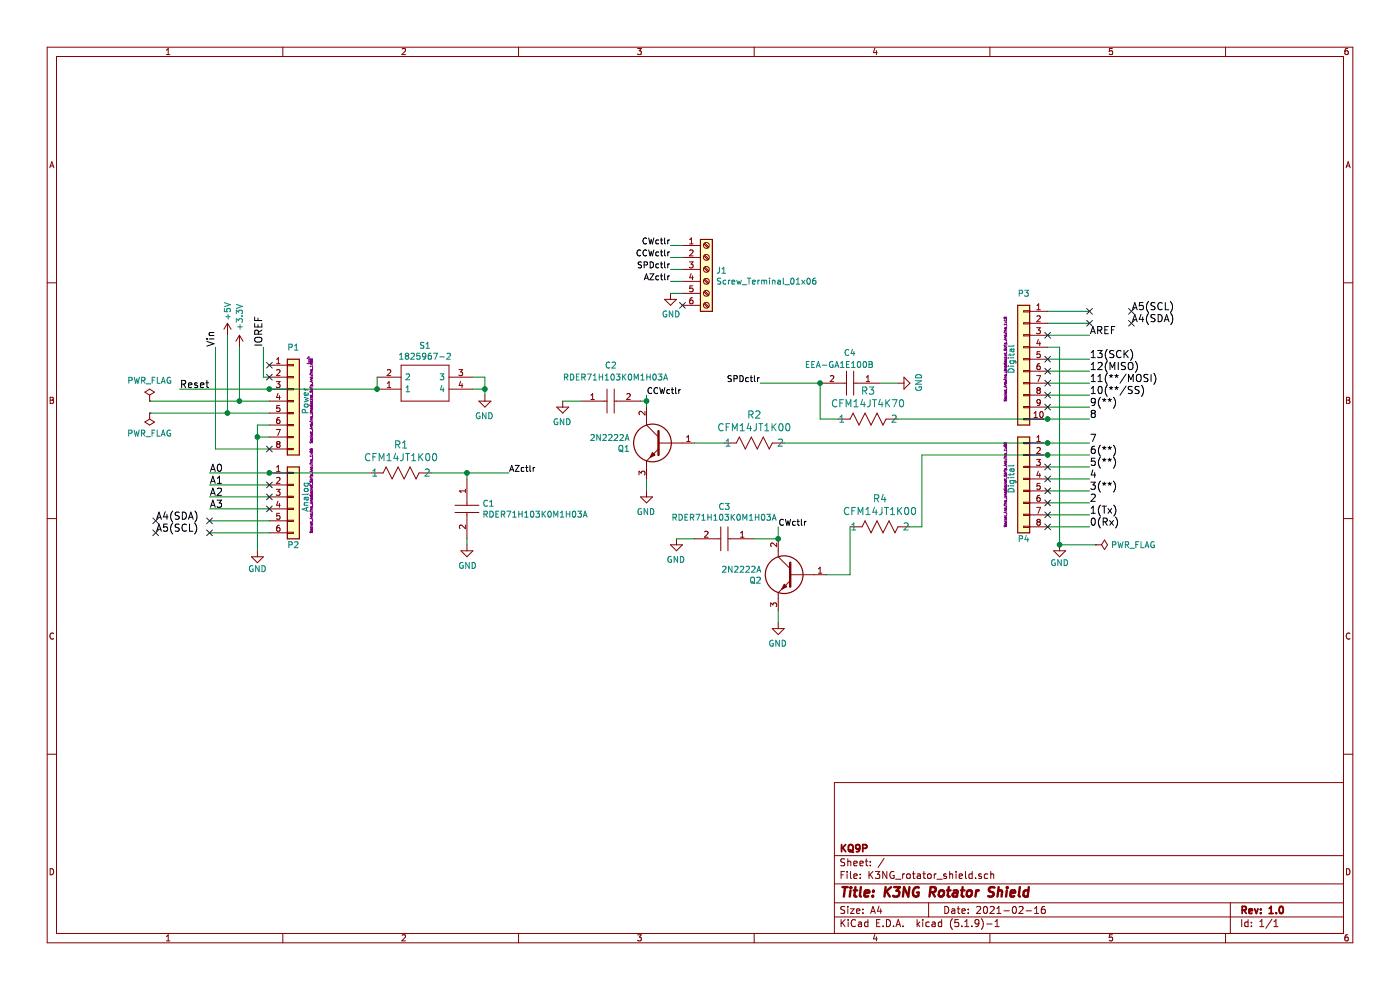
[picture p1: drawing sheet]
EESchema Schematic File Version 4
EELAYER 30 0
EELAYER END
$Descr A4 11693 8268
encoding utf-8
Sheet 1 1
Title "K3NG Rotator Shield"
Date "2021-02-16"
Rev "1.0"
Comp "KQ9P"
Comment1 ""
Comment2 ""
Comment3 ""
Comment4 ""
$EndDescr
Text Label 1800 2900 1    60   ~ 0
Vin
Text Label 2200 2900 1    60   ~ 0
IOREF
Text Label 1750 3950 0    60   ~ 0
A0
Text Label 1750 4050 0    60   ~ 0
A1
Text Label 1750 4150 0    60   ~ 0
A2
Text Label 1750 4250 0    60   ~ 0
A3
Text Label 1300 4350 0    60   ~ 0
A4(SDA)
Text Label 1300 4450 0    60   ~ 0
A5(SCL)
NoConn ~ 2250 3050
$Comp
L Connector_Generic:Conn_01x08 P1
U 1 1
P 2450 3350
F 0 "P1" H 2450 3800 50  0000 C CNN
F 1 "Power" V 2550 3350 50  0000 C CNN
F 2 "Socket_Arduino_Uno:Socket_Strip_Arduino_1x08" V 2600 3350 20  0000 C CNN
F 3 "" H 2450 3350 50  0000 C CNN
	1    2450 3350
	1    0    0    -1  
$EndComp
Text Label 1500 3250 0    60   ~ 0
Reset
$Comp
L power:+3.3V #PWR01
U 1 1
P 2000 2900
F 0 "#PWR01" H 2000 2750 50  0001 C CNN
F 1 "+3.3V" V 2000 3150 50  0000 C CNN
F 2 "" H 2000 2900 50  0000 C CNN
F 3 "" H 2000 2900 50  0000 C CNN
	1    2000 2900
	1    0    0    -1  
$EndComp
$Comp
L power:+5V #PWR02
U 1 1
P 1900 2800
F 0 "#PWR02" H 1900 2650 50  0001 C CNN
F 1 "+5V" V 1900 3000 50  0000 C CNN
F 2 "" H 1900 2800 50  0000 C CNN
F 3 "" H 1900 2800 50  0000 C CNN
	1    1900 2800
	1    0    0    -1  
$EndComp
$Comp
L power:GND #PWR03
U 1 1
P 2150 4600
F 0 "#PWR03" H 2150 4350 50  0001 C CNN
F 1 "GND" H 2150 4450 50  0000 C CNN
F 2 "" H 2150 4600 50  0000 C CNN
F 3 "" H 2150 4600 50  0000 C CNN
	1    2150 4600
	1    0    0    -1  
$EndComp
$Comp
L Connector_Generic:Conn_01x06 P2
U 1 1
P 2450 4150
F 0 "P2" H 2450 3750 50  0000 C CNN
F 1 "Analog" V 2550 4150 50  0000 C CNN
F 2 "Socket_Arduino_Uno:Socket_Strip_Arduino_1x06" V 2600 4200 20  0000 C CNN
F 3 "" H 2450 4150 50  0000 C CNN
	1    2450 4150
	1    0    0    -1  
$EndComp
Wire Wire Line
	2200 2900 2200 3150
Wire Wire Line
	2200 3150 2250 3150
Wire Wire Line
	2250 3350 2000 3350
Wire Wire Line
	2250 3450 1900 3450
Wire Wire Line
	2250 3750 1800 3750
Wire Wire Line
	2250 3550 2150 3550
Wire Wire Line
	2250 3650 2150 3650
Connection ~ 2150 3650
Wire Wire Line
	1800 3750 1800 2900
Wire Wire Line
	1900 3450 1900 2800
Wire Wire Line
	2000 3350 2000 2900
Wire Wire Line
	2250 3950 1750 3950
Wire Wire Line
	2250 4050 1750 4050
Wire Wire Line
	2250 4150 1750 4150
Wire Wire Line
	2250 4250 1750 4250
Wire Wire Line
	2250 4450 1750 4450
Wire Wire Line
	2150 3550 2150 3650
Wire Wire Line
	2150 3650 2150 4600
Wire Wire Line
	2250 3250 1500 3250
Text Notes 2550 3050 0    60   ~ 0
1
Wire Wire Line
	8850 2900 8850 4550
Wire Wire Line
	8750 2900 8850 2900
Wire Wire Line
	8750 3700 9100 3700
Wire Wire Line
	8750 3800 9100 3800
Wire Wire Line
	8750 3900 9100 3900
Wire Wire Line
	8750 4000 9100 4000
Wire Wire Line
	8750 4100 9100 4100
Wire Wire Line
	8750 4200 9100 4200
Wire Wire Line
	8750 4300 9100 4300
Wire Wire Line
	8750 4400 9100 4400
Wire Wire Line
	8750 2600 9100 2600
Wire Wire Line
	8750 2700 9100 2700
Wire Wire Line
	8750 3000 9100 3000
Wire Wire Line
	8750 3100 9100 3100
Wire Wire Line
	8750 3200 9100 3200
Wire Wire Line
	8750 3300 9100 3300
Wire Wire Line
	8750 3400 9100 3400
Wire Wire Line
	8750 3500 9100 3500
$Comp
L Connector_Generic:Conn_01x10 P3
U 1 1
P 8550 3000
F 0 "P3" H 8550 3550 50  0000 C CNN
F 1 "Digital" V 8650 3000 50  0000 C CNN
F 2 "Socket_Arduino_Uno:Socket_Strip_Arduino_1x10" V 8700 3000 20  0000 C CNN
F 3 "" H 8550 3000 50  0000 C CNN
	1    8550 3000
	-1   0    0    -1  
$EndComp
$Comp
L Connector_Generic:Conn_01x08 P4
U 1 1
P 8550 4000
F 0 "P4" H 8550 3500 50  0000 C CNN
F 1 "Digital" V 8650 4000 50  0000 C CNN
F 2 "Socket_Arduino_Uno:Socket_Strip_Arduino_1x08" V 8700 3950 20  0000 C CNN
F 3 "" H 8550 4000 50  0000 C CNN
	1    8550 4000
	-1   0    0    -1  
$EndComp
$Comp
L power:GND #PWR04
U 1 1
P 8850 4550
F 0 "#PWR04" H 8850 4300 50  0001 C CNN
F 1 "GND" H 8850 4400 50  0000 C CNN
F 2 "" H 8850 4550 50  0000 C CNN
F 3 "" H 8850 4550 50  0000 C CNN
	1    8850 4550
	1    0    0    -1  
$EndComp
Text Label 9450 2600 0    60   ~ 0
A5(SCL)
Text Label 9450 2700 0    60   ~ 0
A4(SDA)
Text Label 9100 2800 0    60   ~ 0
AREF
Text Label 9100 3000 0    60   ~ 0
13(SCK)
Text Label 9100 3100 0    60   ~ 0
12(MISO)
Text Label 9100 3200 0    60   ~ 0
11(**/MOSI)
Text Label 9100 3300 0    60   ~ 0
10(**/SS)
Text Label 9100 3400 0    60   ~ 0
9(**)
Text Label 9100 3500 0    60   ~ 0
8
Text Label 9100 3700 0    60   ~ 0
7
Text Label 9100 3800 0    60   ~ 0
6(**)
Text Label 9100 3900 0    60   ~ 0
5(**)
Text Label 9100 4000 0    60   ~ 0
4
Text Label 9100 4100 0    60   ~ 0
3(**)
Text Label 9100 4300 0    60   ~ 0
1(Tx)
Text Label 9100 4200 0    60   ~ 0
2
Text Label 9100 4400 0    60   ~ 0
0(Rx)
$Comp
L power:GND #PWR09
U 1 1
P 6500 5200
F 0 "#PWR09" H 6500 4950 50  0001 C CNN
F 1 "GND" H 6505 5027 50  0000 C CNN
F 2 "" H 6500 5200 50  0001 C CNN
F 3 "" H 6500 5200 50  0001 C CNN
	1    6500 5200
	-1   0    0    -1  
$EndComp
$Comp
L power:GND #PWR07
U 1 1
P 5400 4100
F 0 "#PWR07" H 5400 3850 50  0001 C CNN
F 1 "GND" H 5405 3927 50  0000 C CNN
F 2 "" H 5400 4100 50  0001 C CNN
F 3 "" H 5400 4100 50  0001 C CNN
	1    5400 4100
	-1   0    0    -1  
$EndComp
Wire Wire Line
	7100 4800 6900 4800
Wire Wire Line
	6500 5100 6500 5200
Wire Wire Line
	5400 4100 5400 4000
$Comp
L power:GND #PWR08
U 1 1
P 5650 4500
F 0 "#PWR08" H 5650 4250 50  0001 C CNN
F 1 "GND" H 5655 4327 50  0000 C CNN
F 2 "" H 5650 4500 50  0001 C CNN
F 3 "" H 5650 4500 50  0001 C CNN
	1    5650 4500
	-1   0    0    -1  
$EndComp
$Comp
L power:GND #PWR06
U 1 1
P 4700 3350
F 0 "#PWR06" H 4700 3100 50  0001 C CNN
F 1 "GND" H 4705 3177 50  0000 C CNN
F 2 "" H 4700 3350 50  0001 C CNN
F 3 "" H 4700 3350 50  0001 C CNN
	1    4700 3350
	-1   0    0    -1  
$EndComp
$Comp
L power:GND #PWR05
U 1 1
P 3900 4550
F 0 "#PWR05" H 3900 4300 50  0001 C CNN
F 1 "GND" H 3905 4377 50  0000 C CNN
F 2 "" H 3900 4550 50  0001 C CNN
F 3 "" H 3900 4550 50  0001 C CNN
	1    3900 4550
	1    0    0    -1  
$EndComp
Text Label 4250 3950 0    50   ~ 0
AZctlr
$Comp
L power:GND #PWR010
U 1 1
P 7500 3200
F 0 "#PWR010" H 7500 2950 50  0001 C CNN
F 1 "GND" H 7505 3027 50  0000 C CNN
F 2 "" H 7500 3200 50  0001 C CNN
F 3 "" H 7500 3200 50  0001 C CNN
	1    7500 3200
	0    -1   -1   0   
$EndComp
Text Label 6350 3200 2    50   ~ 0
SPDctlr
Text Label 5400 3300 0    50   ~ 0
CCWctlr
Text Label 6500 4400 0    50   ~ 0
CWctlr
Wire Wire Line
	6500 4400 6500 4500
Wire Wire Line
	5400 3300 5400 3350
$Comp
L Connector:Screw_Terminal_01x06 J1
U 1 1
P 5900 2250
F 0 "J1" H 5980 2242 50  0000 L CNN
F 1 "Screw_Terminal_01x06" H 5980 2151 50  0000 L CNN
F 2 "SamacSys_Parts:1725698" H 5900 2250 50  0001 C CNN
F 3 "~" H 5900 2250 50  0001 C CNN
	1    5900 2250
	1    0    0    -1  
$EndComp
$Comp
L power:GND #PWR011
U 1 1
P 4050 3300
F 0 "#PWR011" H 4050 3050 50  0001 C CNN
F 1 "GND" H 4055 3127 50  0000 C CNN
F 2 "" H 4050 3300 50  0001 C CNN
F 3 "" H 4050 3300 50  0001 C CNN
	1    4050 3300
	-1   0    0    -1  
$EndComp
Wire Wire Line
	2250 3250 3150 3250
Text Label 5600 2050 2    50   ~ 0
CWctlr
Text Label 5600 2150 2    50   ~ 0
CCWctlr
Text Label 5600 2250 2    50   ~ 0
SPDctlr
Text Label 5600 2350 2    50   ~ 0
AZctlr
$Comp
L power:GND #PWR012
U 1 1
P 5600 2450
F 0 "#PWR012" H 5600 2200 50  0001 C CNN
F 1 "GND" H 5605 2277 50  0000 C CNN
F 2 "" H 5600 2450 50  0001 C CNN
F 3 "" H 5600 2450 50  0001 C CNN
	1    5600 2450
	1    0    0    -1  
$EndComp
NoConn ~ 5700 2550
Wire Wire Line
	5600 2050 5700 2050
Wire Wire Line
	5600 2150 5700 2150
Wire Wire Line
	5600 2250 5700 2250
Wire Wire Line
	5600 2350 5700 2350
Wire Wire Line
	5600 2450 5700 2450
Wire Wire Line
	8750 3800 7700 3800
Wire Wire Line
	7700 3800 7700 4400
NoConn ~ 2250 3150
NoConn ~ 2250 3750
NoConn ~ 2250 4050
NoConn ~ 2250 4150
NoConn ~ 2250 4250
NoConn ~ 8750 3900
NoConn ~ 8750 4000
NoConn ~ 8750 4100
NoConn ~ 8750 4200
NoConn ~ 8750 4300
NoConn ~ 8750 4400
Connection ~ 8750 3500
NoConn ~ 8750 3400
NoConn ~ 8750 3300
NoConn ~ 8750 3200
NoConn ~ 8750 3100
NoConn ~ 8750 3000
Wire Wire Line
	8750 2800 9100 2800
NoConn ~ 8750 2800
Connection ~ 8750 3700
Connection ~ 8750 3800
Connection ~ 2250 3250
Connection ~ 2250 3950
Wire Wire Line
	1750 4350 2250 4350
$Comp
L power:PWR_FLAG #FLG0101
U 1 1
P 1250 3350
F 0 "#FLG0101" H 1250 3425 50  0001 C CNN
F 1 "PWR_FLAG" H 1250 3523 50  0000 C CNN
F 2 "" H 1250 3350 50  0001 C CNN
F 3 "~" H 1250 3350 50  0001 C CNN
	1    1250 3350
	1    0    0    -1  
$EndComp
$Comp
L power:PWR_FLAG #FLG0102
U 1 1
P 1250 3450
F 0 "#FLG0102" H 1250 3525 50  0001 C CNN
F 1 "PWR_FLAG" H 1250 3623 50  0000 C CNN
F 2 "" H 1250 3450 50  0001 C CNN
F 3 "~" H 1250 3450 50  0001 C CNN
	1    1250 3450
	-1   0    0    1   
$EndComp
Wire Wire Line
	1250 3350 2000 3350
Connection ~ 2000 3350
Wire Wire Line
	1250 3450 1900 3450
Connection ~ 1900 3450
$Comp
L power:PWR_FLAG #FLG0103
U 1 1
P 9150 4550
F 0 "#FLG0103" H 9150 4625 50  0001 C CNN
F 1 "PWR_FLAG" V 9150 4678 50  0000 L CNN
F 2 "" H 9150 4550 50  0001 C CNN
F 3 "~" H 9150 4550 50  0001 C CNN
	1    9150 4550
	0    1    1    0   
$EndComp
Wire Wire Line
	8850 4550 9150 4550
Connection ~ 8850 4550
$Comp
L SamacSys_Parts:RDER71H103K0M1H03A C1
U 1 1
P 3900 4000
F 0 "C1" V 4104 4128 50  0000 L CNN
F 1 "RDER71H103K0M1H03A" V 4195 4128 50  0000 L CNN
F 2 "SamacSys_Parts:RCE5C1H103J1A2H03B" H 4250 4050 50  0001 L CNN
F 3 "https://psearch.en.murata.com/capacitor/product/RDER71H103K0M1H03A.html" H 4250 3950 50  0001 L CNN
F 4 "Murata 10nF Multilayer Ceramic Capacitor (MLCC) 50 V dc +/-10% X7R Dielectric Ammo Radial Max. Op. Temp. +125C" H 4250 3850 50  0001 L CNN "Description"
F 5 "5" H 4250 3750 50  0001 L CNN "Height"
F 6 "Murata Electronics" H 4250 3650 50  0001 L CNN "Manufacturer_Name"
F 7 "RDER71H103K0M1H03A" H 4250 3550 50  0001 L CNN "Manufacturer_Part_Number"
F 8 "81-RDER71H103K0M1H3A" H 4250 3450 50  0001 L CNN "Mouser Part Number"
F 9 "https://www.mouser.co.uk/ProductDetail/Murata-Electronics/RDER71H103K0M1H03A/?qs=fPnNQ8fp3P6BVTqXbcHgxg%3D%3D" H 4250 3350 50  0001 L CNN "Mouser Price/Stock"
F 10 "RDER71H103K0M1H03A" H 4250 3250 50  0001 L CNN "Arrow Part Number"
F 11 "https://www.arrow.com/en/products/rder71h103k0m1h03a/murata-manufacturing" H 4250 3150 50  0001 L CNN "Arrow Price/Stock"
	1    3900 4000
	0    1    1    0   
$EndComp
$Comp
L SamacSys_Parts:RDER71H103K0M1H03A C2
U 1 1
P 4850 3350
F 0 "C2" H 5050 3650 50  0000 L CNN
F 1 "RDER71H103K0M1H03A" H 4700 3550 50  0000 L CNN
F 2 "SamacSys_Parts:RCE5C1H103J1A2H03B" H 5200 3400 50  0001 L CNN
F 3 "https://psearch.en.murata.com/capacitor/product/RDER71H103K0M1H03A.html" H 5200 3300 50  0001 L CNN
F 4 "Murata 10nF Multilayer Ceramic Capacitor (MLCC) 50 V dc +/-10% X7R Dielectric Ammo Radial Max. Op. Temp. +125C" H 5200 3200 50  0001 L CNN "Description"
F 5 "5" H 5200 3100 50  0001 L CNN "Height"
F 6 "Murata Electronics" H 5200 3000 50  0001 L CNN "Manufacturer_Name"
F 7 "RDER71H103K0M1H03A" H 5200 2900 50  0001 L CNN "Manufacturer_Part_Number"
F 8 "81-RDER71H103K0M1H3A" H 5200 2800 50  0001 L CNN "Mouser Part Number"
F 9 "https://www.mouser.co.uk/ProductDetail/Murata-Electronics/RDER71H103K0M1H03A/?qs=fPnNQ8fp3P6BVTqXbcHgxg%3D%3D" H 5200 2700 50  0001 L CNN "Mouser Price/Stock"
F 10 "RDER71H103K0M1H03A" H 5200 2600 50  0001 L CNN "Arrow Part Number"
F 11 "https://www.arrow.com/en/products/rder71h103k0m1h03a/murata-manufacturing" H 5200 2500 50  0001 L CNN "Arrow Price/Stock"
	1    4850 3350
	1    0    0    -1  
$EndComp
$Comp
L SamacSys_Parts:RDER71H103K0M1H03A C3
U 1 1
P 6300 4500
F 0 "C3" H 6550 4235 50  0000 C CNN
F 1 "RDER71H103K0M1H03A" H 6550 4326 50  0000 C CNN
F 2 "SamacSys_Parts:RCE5C1H103J1A2H03B" H 6650 4550 50  0001 L CNN
F 3 "https://psearch.en.murata.com/capacitor/product/RDER71H103K0M1H03A.html" H 6650 4450 50  0001 L CNN
F 4 "Murata 10nF Multilayer Ceramic Capacitor (MLCC) 50 V dc +/-10% X7R Dielectric Ammo Radial Max. Op. Temp. +125C" H 6650 4350 50  0001 L CNN "Description"
F 5 "5" H 6650 4250 50  0001 L CNN "Height"
F 6 "Murata Electronics" H 6650 4150 50  0001 L CNN "Manufacturer_Name"
F 7 "RDER71H103K0M1H03A" H 6650 4050 50  0001 L CNN "Manufacturer_Part_Number"
F 8 "81-RDER71H103K0M1H3A" H 6650 3950 50  0001 L CNN "Mouser Part Number"
F 9 "https://www.mouser.co.uk/ProductDetail/Murata-Electronics/RDER71H103K0M1H03A/?qs=fPnNQ8fp3P6BVTqXbcHgxg%3D%3D" H 6650 3850 50  0001 L CNN "Mouser Price/Stock"
F 10 "RDER71H103K0M1H03A" H 6650 3750 50  0001 L CNN "Arrow Part Number"
F 11 "https://www.arrow.com/en/products/rder71h103k0m1h03a/murata-manufacturing" H 6650 3650 50  0001 L CNN "Arrow Price/Stock"
	1    6300 4500
	-1   0    0    1   
$EndComp
Wire Wire Line
	3900 4000 3900 3950
Connection ~ 3900 3950
Wire Wire Line
	3900 3950 4250 3950
Wire Wire Line
	3900 4550 3900 4500
Wire Wire Line
	4700 3350 4850 3350
Wire Wire Line
	5350 3350 5400 3350
Connection ~ 5400 3350
Wire Wire Line
	5400 3350 5400 3400
Wire Wire Line
	5650 4500 5800 4500
Wire Wire Line
	6300 4500 6500 4500
$Comp
L SamacSys_Parts:EEA-GA1E100B C4
U 1 1
P 7350 3200
F 0 "C4" H 7550 2950 50  0000 L CNN
F 1 "EEA-GA1E100B" H 7400 3050 50  0000 L CNN
F 2 "SamacSys_Parts:CAPPRD150W50D400H800" H 7700 3250 50  0001 L CNN
F 3 "https://componentsearchengine.com/Datasheets/2/EEA-GA1E100B.pdf" H 7700 3150 50  0001 L CNN
F 4 "PANASONIC ELECTRONIC COMPONENTS - EEA-GA1E100B - CAPACITOR, ALUM ELEC, 10UF, 5%, 25V, RADIAL LEADED" H 7700 3050 50  0001 L CNN "Description"
F 5 "8" H 7700 2950 50  0001 L CNN "Height"
F 6 "Panasonic" H 7700 2850 50  0001 L CNN "Manufacturer_Name"
F 7 "EEA-GA1E100B" H 7700 2750 50  0001 L CNN "Manufacturer_Part_Number"
F 8 "667-EEA-GA1E100B" H 7700 2650 50  0001 L CNN "Mouser Part Number"
F 9 "https://www.mouser.co.uk/ProductDetail/Panasonic/EEA-GA1E100B/?qs=6gIVE1Jgg%2Fy3qqkV0wnwqw%3D%3D" H 7700 2550 50  0001 L CNN "Mouser Price/Stock"
F 10 "EEA-GA1E100B" H 7700 2450 50  0001 L CNN "Arrow Part Number"
F 11 "https://www.arrow.com/en/products/eea-ga1e100b/panasonic" H 7700 2350 50  0001 L CNN "Arrow Price/Stock"
	1    7350 3200
	-1   0    0    1   
$EndComp
Wire Wire Line
	7500 3200 7350 3200
Wire Wire Line
	6850 3500 6850 3200
Connection ~ 6850 3200
$Comp
L SamacSys_Parts:2N2222A Q2
U 1 1
P 6900 4800
F 0 "Q2" H 7437 4754 50  0000 L CNN
F 1 "2N2222A" H 7437 4845 50  0000 L CNN
F 2 "SamacSys_Parts:TO-18_4" H 7450 4650 50  0001 L CNN
F 3 "http://docs-emea.rs-online.com/webdocs/0e77/0900766b80e779e1.pdf" H 7450 4550 50  0001 L CNN
F 4 "Transistor NPN 40V 0.6A TO-18" H 7450 4450 50  0001 L CNN "Description"
F 5 "" H 7450 4350 50  0001 L CNN "Height"
F 6 "STMicroelectronics" H 7450 4250 50  0001 L CNN "Manufacturer_Name"
F 7 "2N2222A" H 7450 4150 50  0001 L CNN "Manufacturer_Part_Number"
F 8 "511-2N2222A" H 7450 4050 50  0001 L CNN "Mouser Part Number"
F 9 "https://www.mouser.co.uk/ProductDetail/STMicroelectronics/2N2222A?qs=UMEuL5FsraBzcgM1cdcH3A%3D%3D" H 7450 3950 50  0001 L CNN "Mouser Price/Stock"
F 10 "" H 7450 3850 50  0001 L CNN "Arrow Part Number"
F 11 "" H 7450 3750 50  0001 L CNN "Arrow Price/Stock"
	1    6900 4800
	-1   0    0    -1  
$EndComp
Connection ~ 6500 4500
$Comp
L SamacSys_Parts:2N2222A Q1
U 1 1
P 5800 3700
F 0 "Q1" H 6337 3654 50  0000 L CNN
F 1 "2N2222A" H 6337 3745 50  0000 L CNN
F 2 "SamacSys_Parts:TO-18_4" H 6350 3550 50  0001 L CNN
F 3 "http://docs-emea.rs-online.com/webdocs/0e77/0900766b80e779e1.pdf" H 6350 3450 50  0001 L CNN
F 4 "Transistor NPN 40V 0.6A TO-18" H 6350 3350 50  0001 L CNN "Description"
F 5 "" H 6350 3250 50  0001 L CNN "Height"
F 6 "STMicroelectronics" H 6350 3150 50  0001 L CNN "Manufacturer_Name"
F 7 "2N2222A" H 6350 3050 50  0001 L CNN "Manufacturer_Part_Number"
F 8 "511-2N2222A" H 6350 2950 50  0001 L CNN "Mouser Part Number"
F 9 "https://www.mouser.co.uk/ProductDetail/STMicroelectronics/2N2222A?qs=UMEuL5FsraBzcgM1cdcH3A%3D%3D" H 6350 2850 50  0001 L CNN "Mouser Price/Stock"
F 10 "" H 6350 2750 50  0001 L CNN "Arrow Part Number"
F 11 "" H 6350 2650 50  0001 L CNN "Arrow Price/Stock"
	1    5800 3700
	-1   0    0    -1  
$EndComp
Wire Wire Line
	7100 4400 7100 4800
NoConn ~ 1300 4450
NoConn ~ 1300 4350
NoConn ~ 1750 4350
NoConn ~ 1750 4450
NoConn ~ 9100 2600
NoConn ~ 9100 2700
NoConn ~ 9450 2600
NoConn ~ 9450 2700
Wire Wire Line
	6350 3200 6850 3200
$Comp
L 2021-02-19_01-40-20:CFM14JT4K70 R3
U 1 1
P 7000 3500
F 0 "R3" H 7250 3738 60  0000 C CNN
F 1 "CFM14JT4K70" H 7250 3632 60  0000 C CNN
F 2 "CFM14JT4K70:CFM14JT4K70" H 7250 3165 60  0001 C CNN
F 3 "" H 7000 3500 60  0000 C CNN
	1    7000 3500
	1    0    0    -1  
$EndComp
Wire Wire Line
	7500 3500 8750 3500
Wire Wire Line
	6850 3500 7000 3500
$Comp
L 2021-02-19_01-51-00:CFM14JT1K00 R4
U 1 1
P 7100 4400
F 0 "R4" H 7350 4638 60  0000 C CNN
F 1 "CFM14JT1K00" H 7350 4532 60  0000 C CNN
F 2 "CFM14JT1K0:CFM14JT1K00" H 7350 4065 60  0001 C CNN
F 3 "" H 7100 4400 60  0000 C CNN
	1    7100 4400
	1    0    0    -1  
$EndComp
$Comp
L 2021-02-19_01-51-00:CFM14JT1K00 R2
U 1 1
P 6050 3700
F 0 "R2" H 6300 3938 60  0000 C CNN
F 1 "CFM14JT1K00" H 6300 3832 60  0000 C CNN
F 2 "CFM14JT1K0:CFM14JT1K00" H 6300 3365 60  0001 C CNN
F 3 "" H 6050 3700 60  0000 C CNN
	1    6050 3700
	1    0    0    -1  
$EndComp
$Comp
L 2021-02-19_01-51-00:CFM14JT1K00 R1
U 1 1
P 3100 3950
F 0 "R1" H 3350 4188 60  0000 C CNN
F 1 "CFM14JT1K00" H 3350 4082 60  0000 C CNN
F 2 "CFM14JT1K0:CFM14JT1K00" H 3350 3615 60  0001 C CNN
F 3 "" H 3100 3950 60  0000 C CNN
	1    3100 3950
	1    0    0    -1  
$EndComp
Wire Wire Line
	7700 4400 7600 4400
Wire Wire Line
	2250 3950 3100 3950
Wire Wire Line
	3600 3950 3900 3950
Wire Wire Line
	5800 3700 6050 3700
Wire Wire Line
	6550 3700 8750 3700
$Comp
L SamacSys_Parts:1825967-2 S1
U 1 1
P 3150 3150
F 0 "S1" H 3550 3415 50  0000 C CNN
F 1 "1825967-2" H 3550 3324 50  0000 C CNN
F 2 "SamacSys_Parts:18259672" H 3800 3250 50  0001 L CNN
F 3 "http://www.farnell.com/cad/1885104.pdf?_ga=2.168058273.1018450153.1518464186-2047430813.1516449236" H 3800 3150 50  0001 L CNN
F 4 "Tactile switch,PCB,SPST,high temp,sq act" H 3800 3050 50  0001 L CNN "Description"
F 5 "7" H 3800 2950 50  0001 L CNN "Height"
F 6 "TE Connectivity" H 3800 2850 50  0001 L CNN "Manufacturer_Name"
F 7 "1825967-2" H 3800 2750 50  0001 L CNN "Manufacturer_Part_Number"
F 8 "N/A" H 3800 2650 50  0001 L CNN "Mouser Part Number"
F 9 "https://www.mouser.co.uk/ProductDetail/TE-Connectivity/1825967-2/?qs=bdENzIhz2rnlrAt6CULBDw%3D%3D" H 3800 2550 50  0001 L CNN "Mouser Price/Stock"
F 10 "1825967-2" H 3800 2450 50  0001 L CNN "Arrow Part Number"
F 11 "https://www.arrow.com/en/products/1825967-2/te-connectivity" H 3800 2350 50  0001 L CNN "Arrow Price/Stock"
	1    3150 3150
	1    0    0    -1  
$EndComp
Wire Wire Line
	3150 3150 3150 3250
Connection ~ 3150 3250
Wire Wire Line
	3950 3150 4050 3150
Wire Wire Line
	3950 3250 4050 3250
Wire Wire Line
	4050 3250 4050 3150
Wire Wire Line
	4050 3300 4050 3250
Connection ~ 4050 3250
$EndSCHEMATC
